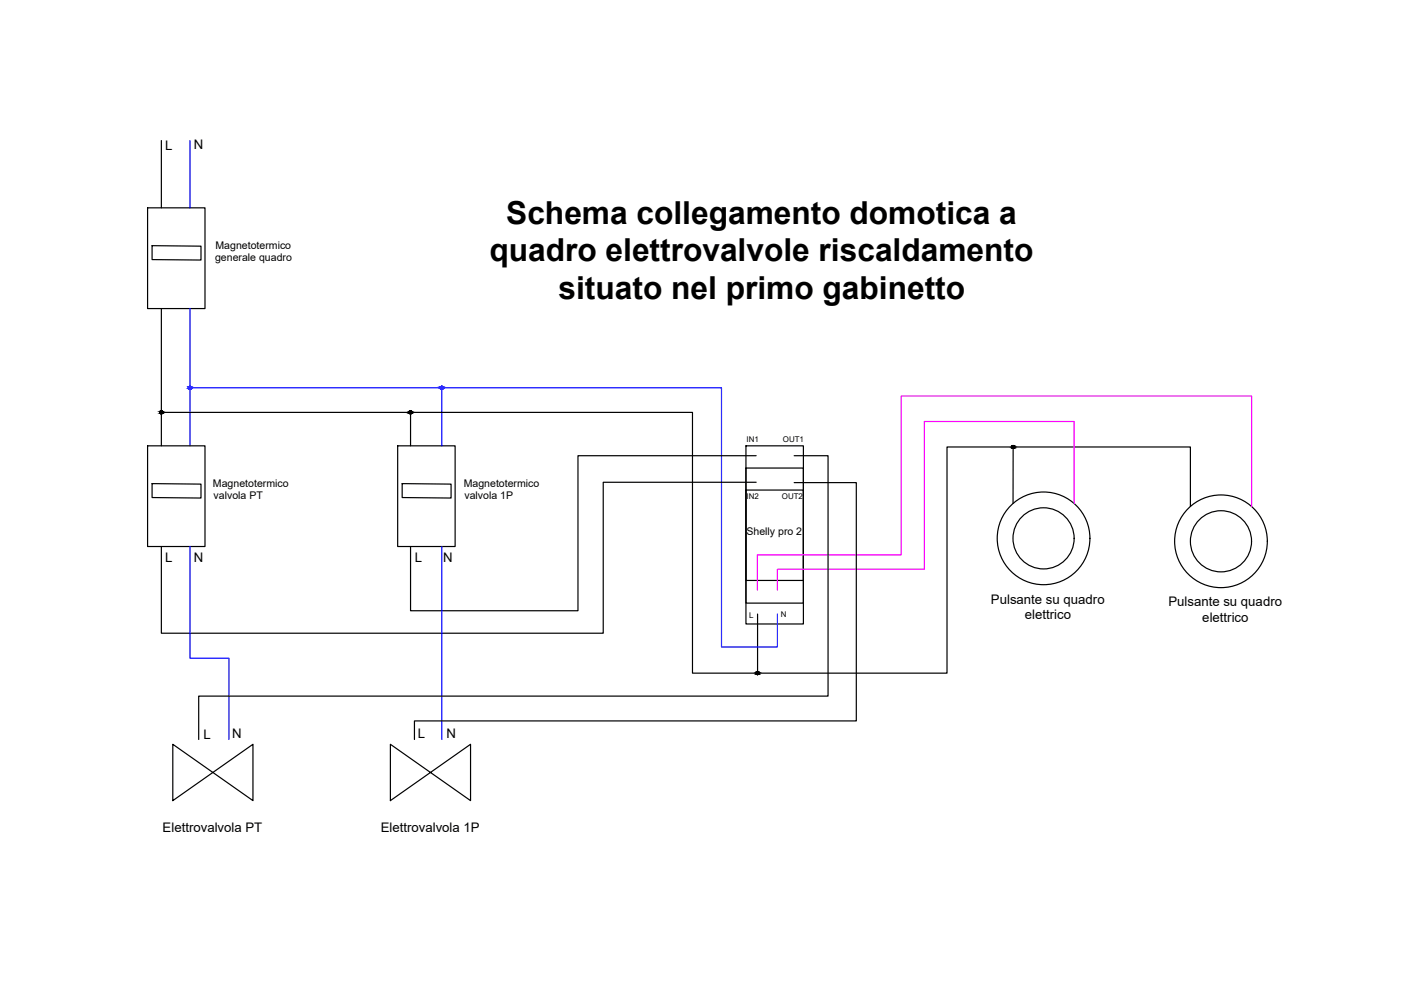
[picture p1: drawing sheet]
<svg xmlns="http://www.w3.org/2000/svg" width="297mm" height="210mm" viewBox="0 0 297 210" stroke-linecap="round" stroke-linejoin="round" font-family="sans-serif">
<!-- layer: 0 -->
<g fill="none" stroke="#000" stroke-width=".25">
<path d="M31.3 44.1h12.2v21.3h-12.2zM32.2 52.1l10.4 .1v2.9l-10.4-.1zM31.3 94.5h12.2v21.4h-12.2zM84.3 94.5h12.2v21.4h-12.2zM158.2 94.5h12.1v37.8h-12.1zM158.2 99.2h12.1v28.7h-12.1zM32.2 102.5l10.4 .1v3l-10.4-.1zM85.3 102.5l10.3 .1v3l-10.3-.1zM158.2 103.9h12.1v19.2h-12.1zM36.6 157.8l17 12v-12l-17 12zM82.8 157.8l17 12v-12l-17 12z"/>
<circle cx="221.3" cy="114.1" r="9.8"/>
<circle cx="221.3" cy="114.1" r="6.5"/>
<circle cx="258.9" cy="114.8" r="9.8"/>
<circle cx="258.9" cy="114.8" r="6.5"/>
</g>
<!-- layer: Fase -->
<g fill="none" stroke="#000" stroke-width=".25">
<path d="M34.2 29.8v14.3M34.2 65.4v29.1M34.2 87.4h52.8v7.1M87 87.4h59.8v55.3h13.8v-12.5M160.3 96.6h-37.8v32.9h-35.5v-13.6M168.4 96.6h7.2v51h-133.5v9.2M214.8 94.8h37.6v12.6M160.3 102.3h-32.4v32h-93.7v-18.4M168.4 102.3h13.2v50.6h-93.7v3.9M214.8 106.8v-12h-14v47.9h-40.2"/>
<circle cx="34.2" cy="87.4" r=".31"/>
<circle cx="87" cy="87.4" r=".31"/>
<circle cx="214.8" cy="94.8" r=".31"/>
<circle cx="160.6" cy="142.7" r=".31"/>
</g>
<!-- layer: Neutro -->
<g fill="none" stroke="#00f" stroke-width=".25">
<path d="M40.3 29.8v14.3M40.3 65.4v29.1M40.3 82.2h53.4v12.3M93.7 82.2h59.3v55h11.8v-7M40.3 115.9v23.7h8.2v17.2M93.7 115.9v40.9"/>
<circle cx="40.3" cy="82.2" r=".31"/>
<circle cx="93.7" cy="82.2" r=".31"/>
</g>
<!-- layer: Fase -->
<g fill="#000" stroke="#000" stroke-width=".21">
<path d="M34.1 87.7h.2zM87 87.7h.1zM214.7 95.1h.2zM160.5 143h.2z"/>
<path d="M34.2 87.1h.1zM34.1 87.1h.2z"/>
<path d="M34.1 87.1h.2zM34.1 87.1h.2z"/>
<path d="M34.1 87.1l.2 .1zM34.1 87.2h.2z"/>
<path d="M34.1 87.7h.2zM34.1 87.7h.2z"/>
<path d="M34.1 87.2h.3zM34.1 87.2h.3z"/>
<path d="M34.1 87.7h.2zM34.1 87.7h.2z"/>
<path d="M34.1 87.2h.3zM34.1 87.2h.3z"/>
<path d="M34.1 87.7h.3zM34.1 87.7h.2z"/>
<path d="M34 87.2h.4zM34 87.2h.4z"/>
<path d="M34 87.7h.4zM34 87.7h.4z"/>
<path d="M34 87.2h.4zM34 87.2h.4z"/>
<path d="M34 87.7h.4zM34 87.7h.4z"/>
<path d="M34 87.2h.5zM34 87.2h.5z"/>
<path d="M34 87.6h.4zM34 87.6l.4 .1z"/>
<path d="M34 87.2l.5 .1zM34 87.2l.5 .1z"/>
<path d="M34 87.6h.5zM34 87.6h.4z"/>
<path d="M33.9 87.3h.6zM33.9 87.3h.6z"/>
<path d="M33.9 87.6h.6zM33.9 87.6h.6z"/>
<path d="M33.9 87.3h.6zM33.9 87.3h.6z"/>
<path d="M33.9 87.6h.6zM33.9 87.6h.6z"/>
<path d="M33.9 87.3h.6zM33.9 87.3h.6z"/>
<path d="M33.9 87.5h.6zM33.9 87.5l.6 .1z"/>
<path d="M33.9 87.3l.6 .1zM33.9 87.3l.6 .1z"/>
<path d="M33.9 87.4h.6zM33.9 87.4h.6z"/>
<path d="M33.9 87.5h.6zM33.9 87.5h.6z"/>
<path d="M33.9 87.5h.6zM33.9 87.5h.6z"/>
<path d="M33.9 87.4h.6zM33.9 87.4h.6z"/>
<path d="M33.9 87.4l.6 .1zM33.9 87.4l.6 .1z"/>
<path d="M33.9 87.5h.6zM33.9 87.5h.6z"/>
<path d="M87 87.1h.1zM87 87.1h.1z"/>
<path d="M87 87.1h.1zM86.9 87.1h.2z"/>
<path d="M86.9 87.1l.3 .1zM86.9 87.2h.3z"/>
<path d="M86.9 87.7h.2zM86.9 87.7h.2z"/>
<path d="M86.9 87.2h.3zM86.9 87.2h.3z"/>
<path d="M86.9 87.7h.3zM86.9 87.7h.2z"/>
<path d="M86.9 87.2h.3zM86.9 87.2h.3z"/>
<path d="M86.9 87.7h.3zM86.9 87.7h.3z"/>
<path d="M86.9 87.2h.3zM86.9 87.2h.3z"/>
<path d="M86.9 87.7h.3zM86.9 87.7h.3z"/>
<path d="M86.8 87.2h.5zM86.8 87.2h.5z"/>
<path d="M86.8 87.7h.4zM86.8 87.7h.4z"/>
<path d="M86.8 87.2h.5zM86.8 87.2h.5z"/>
<path d="M86.8 87.6h.5zM86.8 87.6l.4 .1z"/>
<path d="M86.8 87.2l.5 .1zM86.8 87.2l.5 .1z"/>
<path d="M86.8 87.6h.5zM86.8 87.6h.5z"/>
<path d="M86.8 87.3h.5zM86.8 87.3h.5z"/>
<path d="M86.8 87.6h.5zM86.8 87.6h.5z"/>
<path d="M86.8 87.3h.5zM86.8 87.3h.5z"/>
<path d="M86.8 87.6h.5zM86.8 87.6h.5z"/>
<path d="M86.8 87.3h.5zM86.8 87.3h.5z"/>
<path d="M86.8 87.5h.5zM86.8 87.5l.5 .1z"/>
<path d="M86.7 87.3l.6 .1zM86.7 87.3l.6 .1z"/>
<path d="M86.7 87.4h.7zM86.7 87.4h.7z"/>
<path d="M86.7 87.5h.6zM86.7 87.5h.6z"/>
<path d="M86.7 87.5h.6zM86.7 87.5h.6z"/>
<path d="M86.7 87.4h.7zM86.7 87.4h.7z"/>
<path d="M86.7 87.4l.7 .1zM86.7 87.4l.7 .1z"/>
<path d="M86.7 87.5h.7zM86.7 87.5h.6z"/>
<path d="M214.8 94.5h.1zM214.7 94.5h.2z"/>
<path d="M214.7 94.5h.2zM214.7 94.5h.2z"/>
<path d="M214.7 94.5h.2zM214.7 94.5h.2z"/>
<path d="M214.7 95.1h.2zM214.7 95.1h.2z"/>
<path d="M214.7 94.5h.3zM214.6 94.5h.4z"/>
<path d="M214.7 95h.2zM214.7 95l.2 .1z"/>
<path d="M214.6 94.5h.4zM214.6 94.5h.4z"/>
<path d="M214.6 95h.4zM214.6 95h.3z"/>
<path d="M214.6 94.5h.4zM214.6 94.5h.4z"/>
<path d="M214.6 95h.4zM214.6 95h.4z"/>
<path d="M214.6 94.5l.4 .1zM214.6 94.5l.4 .1z"/>
<path d="M214.6 95h.4zM214.6 95h.4z"/>
<path d="M214.6 94.6h.4zM214.6 94.6h.4z"/>
<path d="M214.6 95h.4zM214.6 95h.4z"/>
<path d="M214.6 94.6h.5zM214.6 94.6h.5z"/>
<path d="M214.6 95h.4zM214.6 95h.4z"/>
<path d="M214.6 94.6h.5zM214.6 94.6h.5z"/>
<path d="M214.6 94.9h.5zM214.6 94.9l.4 .1z"/>
<path d="M214.5 94.6l.6 .1zM214.5 94.6l.6 .1z"/>
<path d="M214.5 94.9h.6zM214.5 94.9h.6z"/>
<path d="M214.5 94.7h.6zM214.5 94.7h.6z"/>
<path d="M214.5 94.9h.6zM214.5 94.9h.6z"/>
<path d="M214.5 94.7h.6zM214.5 94.7h.6z"/>
<path d="M214.5 94.9h.6zM214.5 94.9h.6z"/>
<path d="M214.5 94.7h.6zM214.5 94.7h.6z"/>
<path d="M214.5 94.7l.6 .1zM214.5 94.7l.6 .1z"/>
<path d="M214.5 94.8h.6zM214.5 94.8h.6z"/>
<path d="M214.5 94.8h.6zM214.5 94.8h.6z"/>
<path d="M214.5 94.8h.6zM214.5 94.8l.6 .1z"/>
<path d="M160.6 142.4h.1zM160.5 142.4h.2z"/>
<path d="M160.5 142.4h.2zM160.5 142.4h.2z"/>
<path d="M160.5 142.4h.2zM160.5 142.4h.2z"/>
<path d="M160.5 143h.2zM160.5 143h.2z"/>
<path d="M160.5 142.4l.3 .1zM160.5 142.5h.3z"/>
<path d="M160.5 143h.2zM160.5 143h.2z"/>
<path d="M160.5 142.5h.3zM160.5 142.5h.3z"/>
<path d="M160.5 143h.3zM160.5 143h.2z"/>
<path d="M160.4 142.5h.4zM160.4 142.5h.4z"/>
<path d="M160.4 143h.4zM160.4 143h.4z"/>
<path d="M160.4 142.5h.4zM160.4 142.5h.4z"/>
<path d="M160.4 143h.4zM160.4 143h.4z"/>
<path d="M160.4 142.5h.5zM160.4 142.5h.5z"/>
<path d="M160.4 142.9h.4zM160.4 142.9l.4 .1z"/>
<path d="M160.4 142.5l.5 .1zM160.4 142.5l.5 .1z"/>
<path d="M160.4 142.9h.5zM160.4 142.9h.4z"/>
<path d="M160.4 142.6h.5zM160.4 142.6h.5z"/>
<path d="M160.4 142.9h.5zM160.4 142.9h.5z"/>
<path d="M160.3 142.6h.6zM160.3 142.6h.6z"/>
<path d="M160.3 142.9h.6zM160.3 142.9h.6z"/>
<path d="M160.3 142.6h.6zM160.3 142.6h.6z"/>
<path d="M160.3 142.6l.6 .1zM160.3 142.6l.6 .1z"/>
<path d="M160.3 142.8h.6zM160.3 142.8h.6z"/>
<path d="M160.3 142.8h.6zM160.3 142.8l.6 .1z"/>
<path d="M160.3 142.7h.6zM160.3 142.7h.6z"/>
<path d="M160.3 142.7h.6zM160.3 142.7h.6z"/>
<path d="M160.3 142.8h.6zM160.3 142.8h.6z"/>
<path d="M160.3 142.8h.6zM160.3 142.8h.6z"/>
<path d="M160.3 142.7h.6zM160.3 142.7l.6 .1z"/>
</g>
<!-- layer: Neutro -->
<g fill="#00f" stroke="#00f" stroke-width=".21">
<path d="M40.2 82.5h.2z"/>
<path d="M93.6 82.5h.1z"/>
<path d="M40.2 81.9h.2zM40.2 81.9h.2z"/>
<path d="M40.2 81.9h.2zM40.2 81.9h.2z"/>
<path d="M40.2 81.9h.2zM40.1 81.9h.3z"/>
<path d="M40.1 81.9h.3zM40.1 81.9h.3z"/>
<path d="M40.1 81.9l.4 .1zM40.1 82h.4z"/>
<path d="M40.1 82h.4zM40.1 82h.4z"/>
<path d="M40.1 82h.4zM40.1 82h.4z"/>
<path d="M40.1 82h.4zM40.1 82h.4z"/>
<path d="M40 82h.5zM40 82h.5z"/>
<path d="M40 82l.6 .1zM40 82l.6 .1z"/>
<path d="M40 82.1h.6zM40 82.1h.6z"/>
<path d="M40 82.1h.6zM40 82.1h.6z"/>
<path d="M40 82.1l.6 .1zM40 82.1l.6 .1z"/>
<path d="M40 82.2h.6zM40 82.2h.6z"/>
<path d="M40 82.2h.6zM40 82.2h.6z"/>
<path d="M40 82.2h.6zM40 82.2h.6z"/>
<path d="M40 82.2l.6 .1zM40 82.2l.6 .1z"/>
<path d="M40 82.3h.6zM40 82.3h.6z"/>
<path d="M40 82.3h.6zM40 82.3h.6z"/>
<path d="M40 82.3h.6zM40 82.3l.6 .1z"/>
<path d="M40 82.4h.6zM40 82.4h.5z"/>
<path d="M40 82.4h.5zM40 82.4h.5z"/>
<path d="M40 82.4h.5zM40 82.4h.5z"/>
<path d="M40.1 82.4h.4zM40.1 82.4l.4 .1z"/>
<path d="M40.1 82.5h.4zM40.1 82.5h.4z"/>
<path d="M40.1 82.5h.4zM40.1 82.5h.3z"/>
<path d="M40.1 82.5h.3zM40.1 82.5h.3z"/>
<path d="M40.1 82.5h.3zM40.1 82.5h.3z"/>
<path d="M40.2 82.5h.2zM40.2 82.5h.2z"/>
<path d="M93.6 81.9h.1zM93.6 81.9h.1z"/>
<path d="M93.6 81.9h.2zM93.6 81.9h.2z"/>
<path d="M93.6 81.9h.2zM93.5 81.9h.3z"/>
<path d="M93.5 81.9h.3zM93.5 81.9h.3z"/>
<path d="M93.5 81.9l.3 .1zM93.5 81.9l.3 .1z"/>
<path d="M93.5 82h.4zM93.5 82h.4z"/>
<path d="M93.5 82h.4zM93.4 82h.5z"/>
<path d="M93.4 82h.5zM93.4 82h.5z"/>
<path d="M93.4 82h.5zM93.4 82h.5z"/>
<path d="M93.4 82l.5 .1zM93.4 82l.5 .1z"/>
<path d="M93.4 82.1h.6zM93.4 82.1h.6z"/>
<path d="M93.4 82.1h.6zM93.4 82.1h.6z"/>
<path d="M93.4 82.1l.6 .1zM93.4 82.1l.6 .1z"/>
<path d="M93.4 82.2h.6zM93.4 82.2h.6z"/>
<path d="M93.4 82.2h.6zM93.4 82.2h.6z"/>
<path d="M93.4 82.2h.6zM93.4 82.2h.6z"/>
<path d="M93.4 82.2l.6 .1zM93.4 82.2l.6 .1z"/>
<path d="M93.4 82.3h.6zM93.4 82.3h.6z"/>
<path d="M93.4 82.3h.6zM93.4 82.3h.6z"/>
<path d="M93.4 82.3h.6zM93.4 82.3l.5 .1z"/>
<path d="M93.4 82.4h.5zM93.4 82.4h.5z"/>
<path d="M93.4 82.4h.5zM93.4 82.4h.5z"/>
<path d="M93.4 82.4h.5zM93.4 82.4h.5z"/>
<path d="M93.4 82.4h.5zM93.4 82.4l.5 .1z"/>
<path d="M93.5 82.5h.4zM93.5 82.5h.3z"/>
<path d="M93.5 82.5h.3zM93.5 82.5h.3z"/>
<path d="M93.5 82.5h.3zM93.5 82.5h.3z"/>
<path d="M93.5 82.5h.3zM93.5 82.5h.3z"/>
<path d="M93.6 82.5h.2zM93.6 82.5h.1z"/>
</g>
<!-- layer: Fase -->
<path d="M227.7 106.8v-17.4h-31.7v31.3h-31.2v4.4M265.4 107.4v-23.4h-74.3v33.6h-30.5v7.5" fill="none" stroke="#f0f" stroke-width=".25"/>
<g font-size="6.7">
<text x="107.3" y="47.4">Schema collegamento domotica a</text>
<text x="103.8" y="55.4">quadro elettrovalvole riscaldamento</text>
<text x="118.4" y="63.4">situato nel primo gabinetto</text>
</g>
<g font-size="2.8">
<text x="35" y="31.8">L</text>
<text x="41.1" y="31.7">N</text>
<text x="35" y="119.2">L</text>
<text x="41.1" y="119.1">N</text>
<text x="87.9" y="119.2">L</text>
<text x="94" y="119.1">N</text>
<text x="210.1" y="128">Pulsante su quadro</text>
<text x="217.3" y="131.3">elettrico</text>
<text x="247.7" y="128.6">Pulsante su quadro</text>
<text x="254.9" y="131.9">elettrico</text>
<text x="43.2" y="156.6">L</text>
<text x="49.2" y="156.5">N</text>
<text x="88.6" y="156.5">L</text>
<text x="94.7" y="156.4">N</text>
<text x="34.5" y="176.4">Elettrovalvola PT</text>
<text x="80.7" y="176.4">Elettrovalvola 1P</text>
</g>
<g font-size="2.2">
<text x="45.7" y="52.7">Magnetotermico</text>
<text x="45.6" y="55.4">generale quadro</text>
<text x="45.2" y="103.2">Magnetotermico</text>
<text x="45.3" y="105.9">valvola PT</text>
<text x="98.3" y="103.2">Magnetotermico</text>
<text x="98.5" y="105.9">valvola 1P</text>
<text x="158.3" y="113.4">Shelly pro 2</text>
</g>
<g font-size="1.7">
<text x="158.3" y="93.6">IN1</text>
<text x="166" y="93.7">OUT1</text>
<text x="158.3" y="105.8">IN2</text>
<text x="165.8" y="105.8">OUT2</text>
<text x="158.8" y="131">L</text>
<text x="165.6" y="130.8">N</text>
</g>
</svg>
